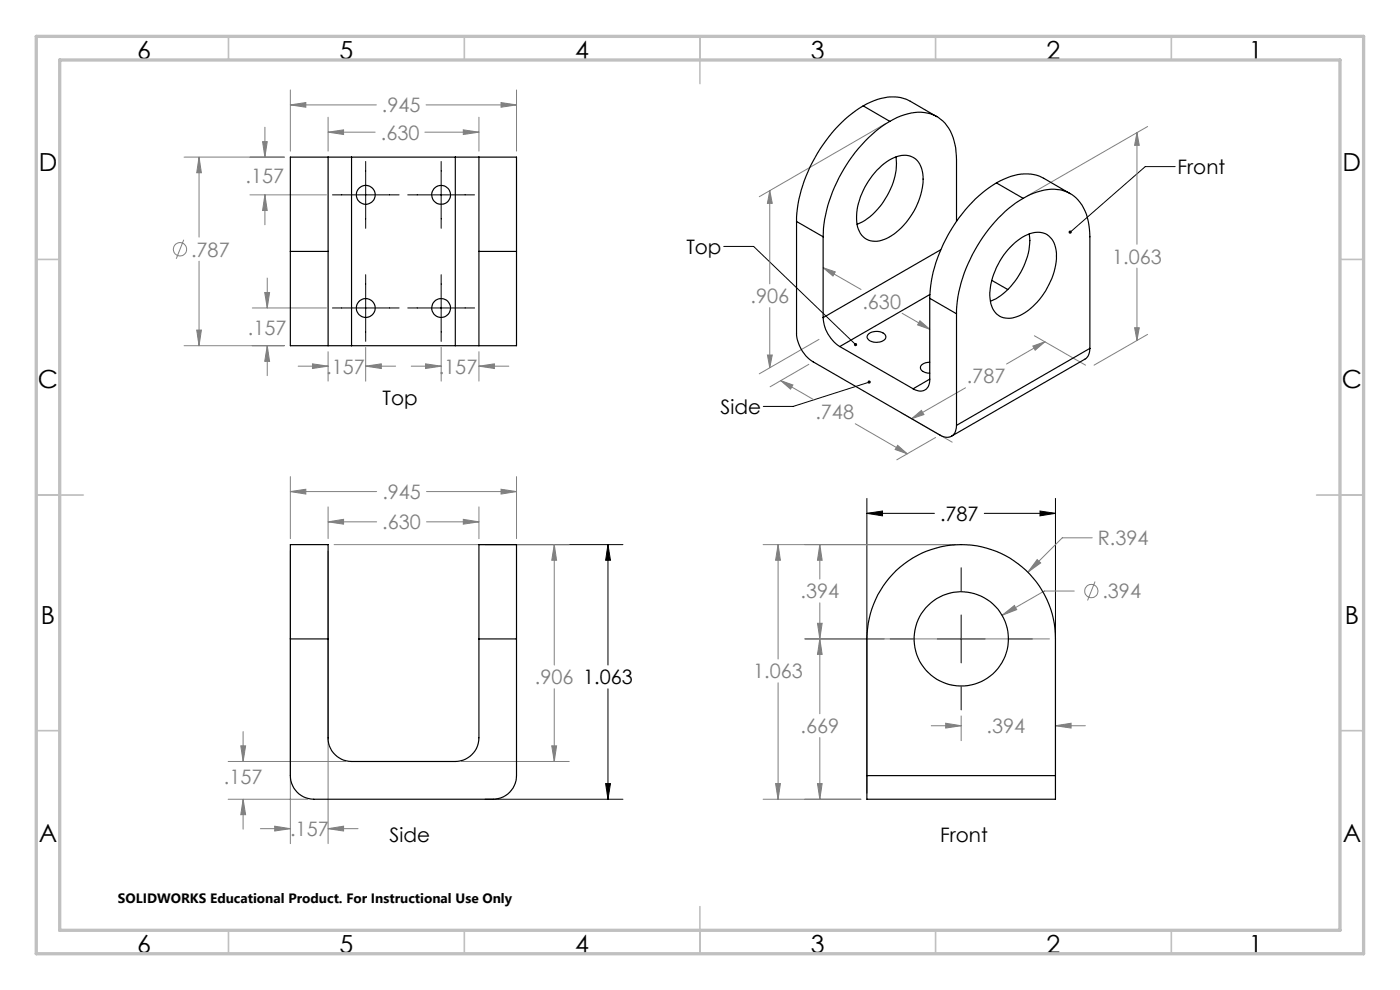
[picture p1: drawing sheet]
<svg xmlns="http://www.w3.org/2000/svg" width="297mm" height="210mm" viewBox="0 0 297 210" stroke-linecap="round" stroke-linejoin="round" font-family="sans-serif">
<g fill="none" stroke="#808080" stroke-width=".21">
<path d="M61.6 19.1v13M109.6 19.1v13M39.1 33.3h21.2M42.2 33.3l.5 3.3h-1zM42.2 33.3v17M55.7 30h1l-.5 3.3zM56.2 27v6.3M61.6 22.3l3.3-.5v.9zM61.6 22.3h18.2M69.6 28l3.3-.5v1zM69.6 24.9v7.2M69.6 28h10"/>
<path d="M90.1 28h11.5M90.4 22.3h19.2M98.3 27.5l3.3 .5-3.3 .5zM101.6 24.9v7.2M106.3 21.8l3.3 .5-3.3 .4zM187.9 26.2l-26.8 15.5M241.2 28.1l.5 2.7h-1zM241.2 28.1v23.7M243.5 26.8l-25.6 14.7M39 50.9l-1.6 4M42.2 55.4v17.9M53 41.3h16.3"/>
<path d="M56.2 41.3l.5 3.4h-1zM56.2 41.3v6.4M56.7 59v6.3M163.3 40.4l.5 2.7h-1zM163.3 40.4v19.8M174.6 56.8l2.6 .9-.5 .9zM174.6 56.8l8.1 4.6M241.2 56.9v15.3M39.1 73.3h21.2M41.7 70h1l-.5 3.3zM53.5 65.3h15.8M56.2 62h1l-.5 3.3z"/>
<path d="M56.7 73.3l.5 3.4h-1zM56.7 73.3v6.4M63.3 77.7h6.3M66.3 77.2l3.3 .5-3.3 .5zM69.6 74.6v6.2M77.6 77.7l3.3-.5v1zM77.6 73.7v7.1M77.6 77.7h6.3M87.2 77.7h6.4M90.3 77.2l3.3 .5-3.3 .5zM93.6 73.7v7.1M101.6 77.7l3.3-.5v1z"/>
<path d="M101.6 74.6v6.2M101.6 77.7h6.3M162.8 75.3h1l-.5 2.7zM163.3 65.3v12.7M171.6 77.3l-8.2 4.7M173.7 72l-12.6 7.3M191.4 66.5l5.8 3.3M195.2 68l2 1.8-2.5-.9zM219.1 73.4l2.6-.9-2.1 1.8zM219.4 71.2l10.9 6.3M221.7 72.5l-8.2 4.7M240.7 69.5h1l-.5 2.7z"/>
<path d="M243.5 70.9l-11.4 6.6M165.6 80.7l2.6 1-.5 .8zM165.6 80.7l7.1 4.1M181.4 89.9l11.1 6.4M190.4 94.5l2.1 1.8-2.6-1zM191.2 87.6l10.8 6.2M193.4 88.8l2.1-1.7 .5 .8zM198.5 92.8l-8.2 4.7M204.8 82.3l-11.4 6.5M61.6 104.3l3.3-.5v1zM61.6 101.1v13.2M61.6 116.8v62.2"/>
<path d="M61.6 104.3h18.3M69.6 110.7l3.3-.5v1zM69.6 107.5v6.8M69.6 116.8v62.2M69.6 110.7h10.3M70.9 115.5h49.9M90.5 104.3h19.1M90.5 110.7h11.1M98.3 110.2l3.3 .5-3.3 .5zM101.6 107.5v6.8M106.3 103.8l3.3 .5-3.3 .5zM109.6 101.1v13.2"/>
<path d="M117.6 115.5l.5 3.3h-1zM117.6 115.5v25.6M161.9 115.5h40.7M165.1 115.5l.5 3.3h-1.1zM165.1 115.5v24.3M173.9 115.5l.5 3.3h-1zM173.9 115.5v7.3M220 118.7l.8 .7-2.7 2zM231.7 114.1h-6.3l-7.3 7.3M170.7 135.5h51.9M173.4 132.2h1l-.5 3.3zM173.9 135.5l.5 3.3h-1z"/>
<path d="M173.9 127.9v23.5M212.6 130.5l2.6-2.1 .5 .9zM227.9 125.4h-6.4l-8.9 5.1M232.3 123.4l-1.6 4M51.1 158.2h1l-.5 3.3zM51.6 155.2v6.3M117.1 158.2h1l-.5 3.3zM117.6 146.1v15.4M165.1 144.8v24.7M173.9 156.4v13.1M197.6 153.9h6.3M200.6 153.4l3.3 .5-3.3 .5z"/>
<path d="M203.9 151.9v5.2M223.9 153.9l3.3-.5v1zM223.9 153.9h6.4M48.4 161.5h24.9M48.4 169.5h16.9M51.6 169.5l.5 3.3h-1zM51.6 169.5v6.4M55.2 175.8h6.4M58.3 175.3l3.3 .5-3.3 .5zM69.6 175.8l3.3-.5v1zM69.6 175.8h6.4M97.9 161.5h22.9"/>
<path d="M161.9 169.5h20.7M164.5 166.2h1.1l-.5 3.3zM173.4 166.2h1l-.5 3.3z"/>
<circle cx="38.2" cy="52.9" r="1.4"/>
<circle cx="231.5" cy="125.4" r="1.41"/>
</g>
<g fill="none" stroke="#000" stroke-width=".21">
<path d="M77.6 34.2v14.2M93.6 34.2v14.2M249.3 35.3h-6.3l-16 13.9M70.5 41.3h14.2M77.6 58.3v14.1M86.5 41.3h14.2M93.6 58.3v14.1M153.5 52.3h6.4l21.6 20.8M70.5 65.3h14.2M86.5 65.3h14.2M184.4 81.1l-16.1 5.1h-6.4M102.9 115.5h29.3"/>
<path d="M129 115.5l.5 3.3h-1zM129 115.5v25.6M183.9 108.9l3.3-.5v1zM183.9 105.7v62.6M183.9 108.9h14.3M208.8 108.9h15.1M220.6 108.4l3.3 .5-3.3 .5zM223.9 105.7v62.6M188.8 135.5h4.9M198.8 135.5h10.2M203.9 120.4v5M203.9 130.4v10.2"/>
<path d="M214.1 135.5h4.9M129 146.1v23.4M203.9 145.7v4.9M102.9 169.5h29.3M128.5 166.2h1l-.5 3.3z"/>
</g>
<g fill="none" stroke="#c0c0c0" stroke-width=".35">
<path d="M48.5 7.7v5M98.5 7.7v5M148.5 7.7v10M198.5 7.7v5M248.5 7.7v5M7.7 55h5M284.3 55h5M7.7 105h10M279.3 105h10M7.7 155h5M284.3 155h5M48.5 197.3v5"/>
<path d="M98.5 197.3v5M148.5 192.3v10M198.5 197.3v5M248.5 197.3v5"/>
</g>
<path d="M7.7 7.7h281.6v194.6h-281.6zM12.7 12.7h271.6v184.6h-271.6z" fill="none" stroke="#c0c0c0" stroke-width=".7"/>
<g fill="#000">
<path d="M226.7 49.1l.1 .4 .2-.3-.2 .3a.34 .34 0 0 0 .5 0 .34 .34 0 0 0-.1-.5 .34 .34 0 0 0-.5 .1zM184.2 80.7a.34 .34 0 0 0-.1 .5 .34 .34 0 0 0 .4 .2 .34 .34 0 0 0 .2-.4l-.3 .1 .3-.3zM181.2 72.9v.2a.34 .34 0 0 0 .2 .3 .34 .34 0 0 0 .4-.1l-.3-.2 .3 .2v-.1a.35 .35 0 0 0-.1-.4 .35 .35 0 0 0-.5 .1z"/>
<path d="M129 115.5l.5 3.3h-1zM128.5 166.2h1l-.5 3.3zM183.9 108.9l3.3-.5v1zM220.6 108.4l3.3 .5-3.3 .5z"/>
</g>
<path d="M61.6 104.3l3.3-.5v1zM106.3 103.8l3.3 .5-3.3 .5zM117.6 115.5l.5 3.3h-1zM117.1 158.2h1l-.5 3.3zM51.1 158.2h1l-.5 3.3zM51.6 169.5l.5 3.3h-1zM69.6 175.8l3.3-.5v1zM58.3 175.3l3.3 .5-3.3 .5zM69.6 110.7l3.3-.5v1zM98.3 110.2l3.3 .5-3.3 .5zM212.6 130.5l3.1-1.2-.5-.9zM200.6 153.4l3.3 .5-3.3 .5zM223.9 153.9l3.3-.5v1zM173.4 132.2h1l-.5 3.3zM173.9 115.5l.5 3.3h-1zM220 118.7l-1.9 2.7 2.7-2zM173.4 166.2h1l-.5 3.3zM173.9 135.5l.5 3.3h-1zM165.1 115.5l.5 3.3h-1.1zM164.5 166.2h1.1l-.5 3.3zM190.4 94.5l2.1 1.8-2.6-1zM165.6 80.7l2.6 1-.5 .8zM241.2 28.1l.5 2.7h-1zM240.7 69.5h1l-.5 2.7zM219.1 73.4l2.6-.9-2.1 1.8zM193.4 88.8l2.1-1.7 .5 .8zM163.3 40.4l.5 2.7h-1zM162.8 75.3h1l-.5 2.7zM174.6 56.8l2.6 .9-.5 .9zM195.2 68l2 1.8-2.5-.9zM61.6 22.3l3.3-.5v.9zM106.3 21.8l3.3 .5-3.3 .4zM41.7 70h1l-.5 3.3zM42.2 33.3l.5 3.3h-1zM69.6 28l3.3-.5v1zM98.3 27.5l3.3 .5-3.3 .5zM56.2 41.3l.5 3.4h-1zM55.7 30h1l-.5 3.3zM56.2 62h1l-.5 3.3zM56.7 73.3l.5 3.4h-1zM77.6 77.7l3.3-.5v1zM66.3 77.2l3.3 .5-3.3 .5zM90.3 77.2l3.3 .5-3.3 .5zM101.6 77.7l3.3-.5v1z" fill="#808080"/>
<g fill="none" stroke="#000" stroke-width=".25">
<path d="M69.6 33.3h-8v20M69.6 33.3v20M69.6 33.3h5M74.6 33.3h22M74.6 33.3v40M96.6 33.3h5M96.6 33.3v40M101.6 33.3v20M101.6 33.3h8v20M183.1 22.5a31.5 31.5 0 0 0-14.1 23.6v.9M183.1 22.5a11 11 0 0 1 9.2-1.4l6.5 3.7M183.1 22.5l5.7 3.2"/>
<path d="M186 36.1a8.5 8.5 0 0 1 6.2-3.2 4 4 0 0 1 3.6 3.9 14.8 14.8 0 0 1-8.2 14 4 4 0 0 1-5.8-3.7 14.9 14.9 0 0 1 4.2-11zM188.8 25.7a31.2 31.2 0 0 0-14.2 24.5M188.8 25.7a10.2 10.2 0 0 1 9.7-1.1 8.9 8.9 0 0 1 4.3 7.6l.1 14.7M190.1 33.3a15 15 0 0 1-5.5 12.7l-1.6 1.1-1.2 .5M211.4 38.8a31.4 31.4 0 0 0-14.2 24.5M211.4 38.8a10.7 10.7 0 0 1 9.2-1.4l6.4 3.7M211.4 38.8l5.7 3.3M61.6 53.3v20h8M61.6 53.3h8M69.6 53.3v20M101.6 53.3v20M101.6 53.3h8"/>
<path d="M109.6 53.3v20h-8M169 47v23.7a7.6 7.6 0 0 0 3.5 6.1l26.9 15.5a2.16 2.16 0 0 0 2.5 .2 2.16 2.16 0 0 0 1-2.3M169 47l5.6 3.2M174.6 50.2v17.2M199.6 53l-25 14.4M210.4 59.5l3.4 1.9M214.8 52a7.5 7.5 0 0 1 6.2-2.7 4.2 4.2 0 0 1 3.1 4.4 15.5 15.5 0 0 1-7.7 13.2 4.2 4.2 0 0 1-5.6-1 8.6 8.6 0 0 1-.2-7.1 16.4 16.4 0 0 1 4.2-6.8zM217.1 42.1a30.9 30.9 0 0 0-12.9 16.8 24 24 0 0 0-1.3 7.7M217.1 42.1a10.7 10.7 0 0 1 9.1-1.4 8.4 8.4 0 0 1 4.8 7l.2 2.5v23.7M218.3 49.6a14.7 14.7 0 0 1-4.4 11.7 11.3 11.3 0 0 1-3.8 2.6M69.6 73.3h5M74.6 73.3h22"/>
<path d="M96.6 73.3h5M174.6 67.4a7.8 7.8 0 0 0 3.6 6.1M178.2 73.5l15.5 9M184.2 70.9a2.53 2.53 0 0 1 3.7 .4 1.69 1.69 0 0 1-2 1.3 1.55 1.55 0 0 1-1.9-1.3zM197.2 76.8a1.69 1.69 0 0 0-1.9 1.3 1.85 1.85 0 0 0 1.9 1.1M197.2 63.3l5.7 3.3M197.2 63.3v17.1M197.3 62.5l-19.1 11M202.9 66.6v23.6M231.2 73.9l-.2 1.2-.6 .9-28.5 16.5M231.2 73.9l-28.3 16.3M197.2 80.4a2.15 2.15 0 0 1-1 2.3 2.15 2.15 0 0 1-2.5-.2"/>
<path d="M197.2 80.4l-3.5 2.1M61.6 135.5v29a5 5 0 0 0 5 5h38a5 5 0 0 0 5-5v-29M61.6 135.5v-20h8v20M61.6 135.5h8M69.6 135.5v21a5 5 0 0 0 5 5h22a5.1 5.1 0 0 0 5-5v-21M101.6 135.5v-20h8v20M101.6 135.5h8M183.9 164.5v-29a20 20 0 0 1 20-20 20 20 0 0 1 20 20v29M183.9 164.5v5h40v-5M183.9 164.5h40"/>
<circle cx="77.6" cy="41.3" r="2.01"/>
<circle cx="93.6" cy="41.3" r="2"/>
<circle cx="77.6" cy="65.3" r="1.99"/>
<circle cx="93.6" cy="65.3" r="1.99"/>
<circle cx="203.9" cy="135.5" r="10"/>
</g>
<g font-size="5.3">
<text x="29.1" y="12.6">6</text>
<text x="72" y="12.6">5</text>
<text x="122" y="12.6">4</text>
<text x="172" y="12.6">3</text>
<text x="222" y="12.6">2</text>
<text x="264.9" y="12.6">1</text>
<text x="8.2" y="36.3">D</text>
<text x="284.8" y="36.3">D</text>
<text x="8.1" y="82.4">C</text>
<text x="284.7" y="82.4">C</text>
<text x="8.7" y="132.4">B</text>
<text x="285.3" y="132.4">B</text>
<text x="8.2" y="178.6">A</text>
<text x="284.8" y="178.6">A</text>
<text x="29.1" y="202.2">6</text>
<text x="72" y="202.2">5</text>
<text x="122" y="202.2">4</text>
<text x="172" y="202.2">3</text>
<text x="222" y="202.2">2</text>
<text x="264.9" y="202.2">1</text>
</g>
<g font-size="4.2" fill="#808080">
<text x="81" y="23.8">.945</text>
<text x="80.8" y="29.6">.630</text>
<text x="52.1" y="38.8">.157</text>
<text x="40.5" y="54.4">.787</text>
<text x="235.9" y="55.9">1.063</text>
<text x="159.2" y="64.3">.906</text>
<text x="183" y="65.5">.630</text>
<text x="52.6" y="71.1">.157</text>
<text x="69.2" y="79.3">.157</text>
<text x="93.1" y="79.3">.157</text>
<text x="205.1" y="81.3">.787</text>
<text x="173" y="88.9">.748</text>
<text x="81.1" y="105.9">.945</text>
<text x="81.1" y="112.3">.630</text>
<text x="232.9" y="115.7">R.394</text>
<text x="169.8" y="126.9">.394</text>
<text x="233.9" y="126.9">.394</text>
<text x="159.8" y="143.9">1.063</text>
<text x="113.5" y="145.2">.906 1.063</text>
<text x="169.8" y="155.5">.669</text>
<text x="209.3" y="155.5">.394</text>
<text x="47.5" y="166.4">.157</text>
<text x="61.5" y="177.4">.157</text>
</g>
<g font-size="4.2">
<text x="249.8" y="36.9">Front</text>
<text x="145.6" y="53.9">Top</text>
<text x="81.2" y="86">Top</text>
<text x="152.9" y="87.8">Side</text>
<text x="199.4" y="110.5">.787</text>
<text x="82.6" y="178.5">Side</text>
<text x="199.5" y="178.5">Front</text>
</g>
<text font-size="2.9" x="25" y="191.6">SOLIDWORKS Educational Product. For Instructional Use Only</text>
</svg>
